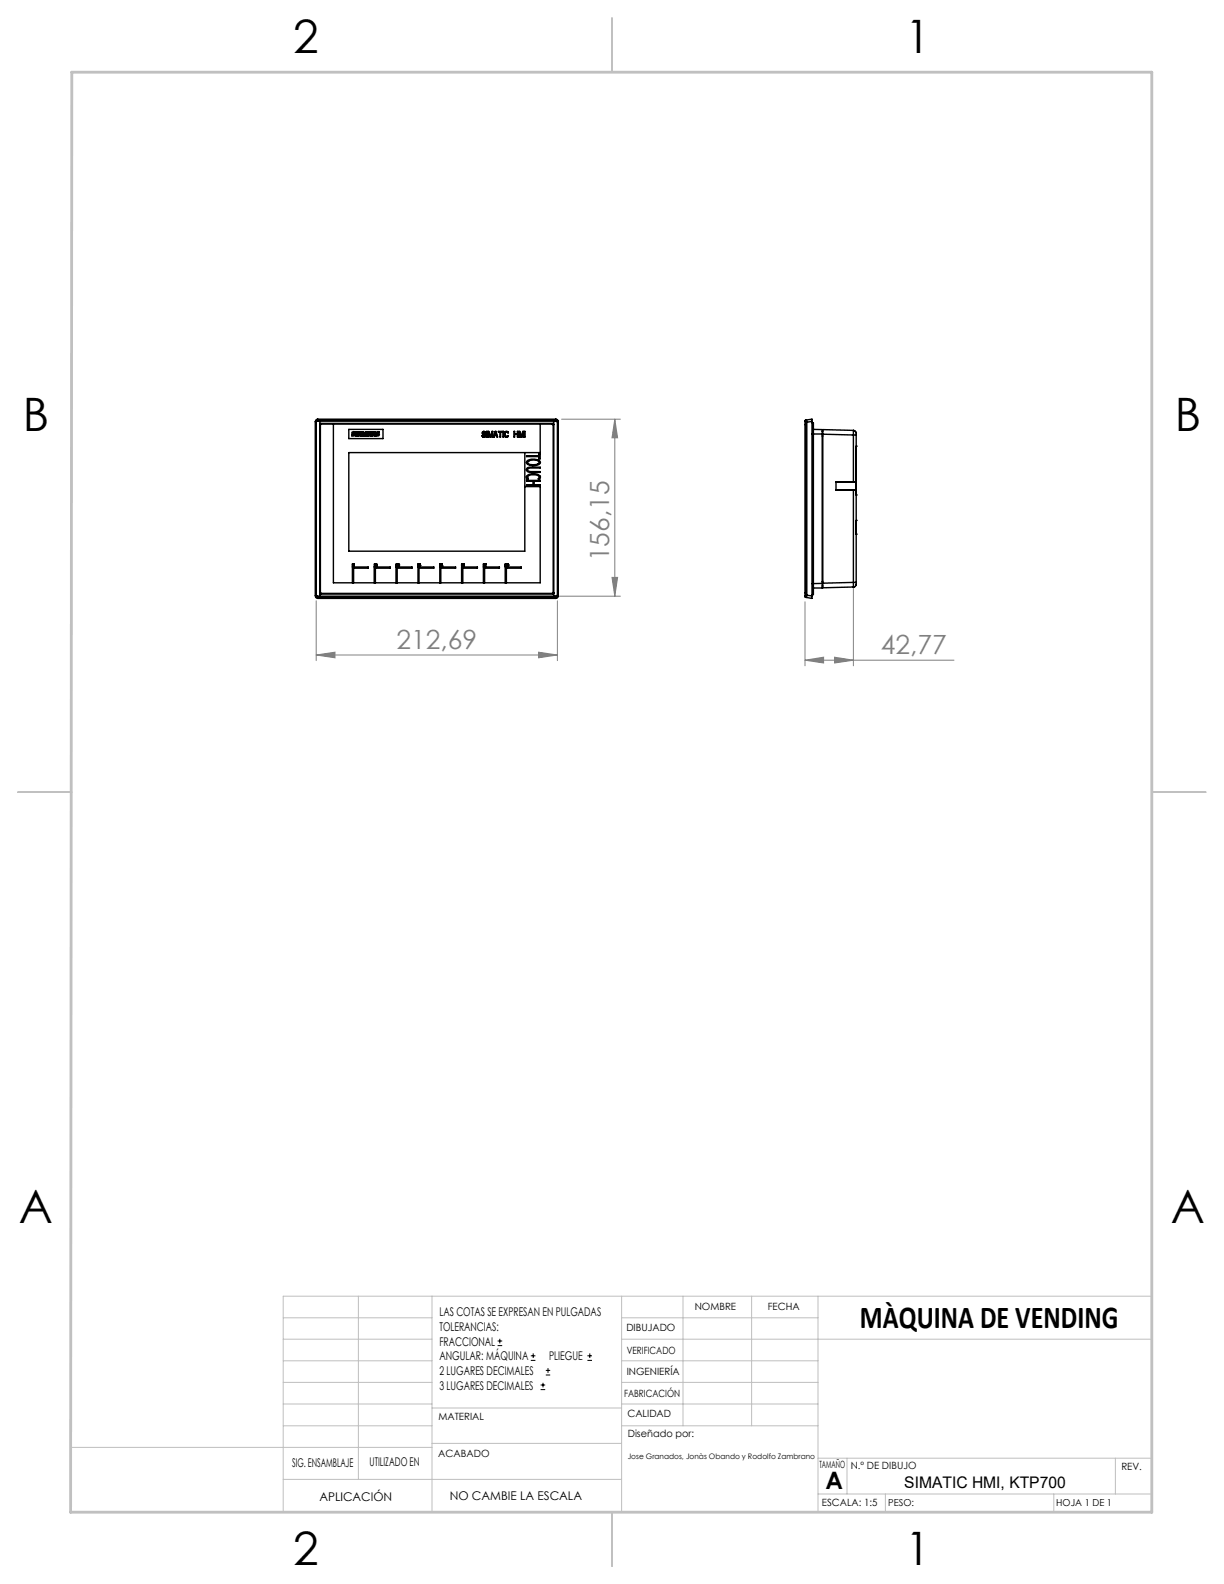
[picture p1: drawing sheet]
<svg xmlns="http://www.w3.org/2000/svg" width="216mm" height="279mm" viewBox="0 0 216 279" stroke-linecap="round" stroke-linejoin="round" font-family="sans-serif">
<g fill="none" stroke="#c0c0c0" stroke-width=".18">
<path d="M50 232.4h26.2M50 236.2h26.2M63.2 228.6v32.3M76.2 228.6v38.1M109.6 228.6v38.1M109.6 232.4h34.7M109.6 236.2h93.6M120.5 228.6v22.9M132.6 228.6v22.9M144.3 228.6v38.1M203.2 228.6h-153.2v38.1M12.5 255.3h63.7"/>
<path d="M50 243.8h26.2M50 251.5h26.2M50 240h26.2M50 247.7h26.2M76.2 254.6h33.4M76.2 248.4h33.4M109.6 243.8h34.7M109.6 251.5h34.7M109.6 240h34.7M109.6 247.7h34.7M144.3 257.2h58.9M149.4 257.2v6.3"/>
<path d="M196.7 257.2v6.3M50 260.9h59.6M144.3 263.5h58.9M156.2 263.5v3.2M185.9 263.5v3.2"/>
</g>
<path d="M108 3.2v9.5M3.1 139.7h9.6M203.2 139.7h9.5M108 266.7v9.6" fill="none" stroke="#c0c0c0" stroke-width=".25"/>
<path d="M12.7 12.7h190.5v254h-190.7z" fill="none" stroke="#c0c0c0" stroke-width=".5"/>
<g fill="none" stroke="#808080" stroke-width=".18">
<path d="M99.1 73.9h10.3M108.4 73.9v31.3M108.4 73.9l.5 3.3h-1zM55.8 115.5l3.3-.5v1zM55.8 106v10.5M55.8 115.5h42.5M95 115l3.3 .5-3.3 .5zM98.3 106v10.5M98.7 105.2h10.7M107.9 101.8h1l-.5 3.4zM142 116.5l3.3-.6v1zM142 106.2v11.2"/>
<path d="M142 116.5h26.3M147.2 115.9l3.3 .6-3.3 .4zM150.5 103.8v13.6"/>
</g>
<g fill="#808080">
<path d="M55.8 115.5l3.3-.5v1zM95 115l3.3 .5-3.3 .5zM142 116.5l3.3-.6v1zM147.2 115.9l3.3 .6-3.3 .4z"/>
<path d="M108.4 73.9l.5 3.3h-1zM107.9 101.8h1l-.5 3.4z"/>
</g>
<g fill="none" stroke="#000" stroke-width=".25">
<path d="M55.6 74.3v30.8M55.6 74.3l.1 .2M55.7 74.5h.1M55.8 74.5v30.5M56 74.3l-.2 .2M56 74.3h42.1M56.1 73.9l-.3 .1-.2 .3M56.1 73.9h41.9M56.1 73.9v.2M56.1 74.1l-.1 .2M56.1 74.1l-.3 .1-.1 .3M56.1 74.1h.3"/>
<path d="M56.4 74.1v31.3M56.4 74.9l.2-.2h40.9l.2 .2M56.4 74.1h41.3M56.6 74.9l40.9-.1 .1 29.8-.1 .1-40.9-.1zM58.8 74.8v28h36.5v-17h-2.7M61.5 75.7h6.1v1.7h-6.1zM62.1 76.2h.5v.1h-.3v.1a.32 .32 0 0 1 .3 .4l-.5 .1v-.2h.3l-.3-.2zM62.8 76.2h.2v.7h-.2zM63.1 76.2h.6v.1h-.3v.2h.2v.1h-.2v.2h.3v.1h-.6zM63.8 76.2h.3l.2 .4 .2-.4h.2v.7h-.2v-.5l-.2 .5h-.1l-.2-.5v.5h-.2zM64.9 76.2h.5v.1h-.3v.2h.3v.1h-.3v.2h.3v.1h-.5zM65.6 76.2h.2l.3 .4v-.4h.1v.7h-.2l-.3-.5v.5h-.1z"/>
<path d="M66.4 76.2h.5v.1h-.3l.2 .2a.22 .22 0 0 1 .1 .2 .22 .22 0 0 1-.2 .2h-.3v-.2h.3l-.3-.2zM85.2 76.2l.2-.1 .2 .2-.3-.1-.1 .2a.36 .36 0 0 1 .4 .2 .36 .36 0 0 1-.1 .5h-.3l-.2-.3a.32 .32 0 0 0 .3 .2 .32 .32 0 0 0 .3-.2l-.5-.3zM85.8 76.1h.1v1h-.1zM86.1 76.1h.1l.3 .9 .3-.9h.1v1h-.1v-.8l-.2 .8h-.2l-.2-.8v.8h-.1zM87.3 76.1h.2l.3 1-.2-.3h-.4l-.1 .3zM87.4 76.2l.2 .6h-.3zM87.9 76.1h.7v.1h-.3v.9h-.1v-.9h-.3zM88.7 76.1h.1v1h-.1zM89 76.2l.4-.1 .3 .2-.5-.1-.1 .6a.35 .35 0 0 0 .6 0l-.2 .3-.4-.1-.1-.2zM90.7 76.1h.1v.4h.5v-.4h.1v1h-.1v-.5h-.5v.5h-.1zM91.5 76.1h.2l.2 .9 .3-.9h.2v1h-.1v-.8l-.3 .8h-.1l-.3-.8v.8h-.1zM92.5 76.1h.1v1h-.1z"/>
<path d="M95.3 74.8v5h-33.8v17.4h31.1v-17.4M97.7 74.1v31.3M98 74.1l.1 .2M98 74.1l.3 .1 .1 .3M98 74.1h-.3M98 73.9l.3 .1 .2 .3M98 73.9v.2M98.1 74.3l.2 .2M98.3 74.5h.1M98.3 74.5v30.5M98.4 74.5v30.5M98.5 74.3l-.1 .2"/>
<path d="M98.5 74.3v30.8M142 74.3h.1M142 74.3v30.9M142 74.3l.2 .2M142.2 74.5h.1M142.2 74.5v30.5M142.2 74.1l-.2 .2M142.2 74.1l.1 .4M142.2 74.1l1-.2v.4M142.3 74.5v30.5M143.2 74.6h.3v28.3M143.2 74.3l-.9 .2"/>
<path d="M143.2 74.3v30.8M143.2 76.6h1.8M143.5 75.7l1.5 .1v.8M145 76.1h.1M145 76.9h.1M145 76.6v26.3M145.1 76.6v26.3M145.1 76.6l5.4 .1M150.5 76a.63 .63 0 0 1 .5 .7M150.5 75.9v.8M150.5 75.9l-5.4-.1v.8M150.5 76.7h.5"/>
<path d="M150.5 76.7v8.3h.5M150.5 75.9l.3 .1M151 78.7h.1M151 76.7v26M62.2 99.9h.1M62.2 99.5h.2h-.2v.4M62.2 99.6h.1l-.1 .1M62.4 99.6h.1M62.4 99.5l.1 .4zM66 99.9h.1M66.1 99.6l.1-.1h-.2v.4M66.1 99.7h.1h-.1"/>
<path d="M66.3 99.6h.1M66.3 99.6l.1-.1v.2M66.4 99.6h.1M66.4 99.5h.1M66.4 99.5v.2M66.4 99.7l-.1 .2h.2h-.2zM69.9 99.5h.2h-.2l.2 .1-.2 .3zM70.1 99.8h.2M70.1 99.8h.1M70.1 99.6h.1M70.1 99.8l.1 .1M70.2 99.5h.1"/>
<path d="M70.2 99.9h.1M70.2 99.7h.1M70.2 99.8h.1M70.2 99.5l-.1 .1M70.3 99.6h.1M70.3 99.7h.1M70.3 99.6l-.1 .1M70.3 99.7v.1M70.3 99.8l-.1 .1M70.3 99.8h-.1M70.3 99.8h.1M70.3 99.6l-.1-.1-.1 .1"/>
<path d="M70.3 99.6v.1M73.7 99.5h.2h-.1l.1 .1-.1 .3zM74 99.7l.2 .1zM74 99.7l.1-.2v.2M74.1 99.8v.1v-.1M74.1 99.6v.1M77.8 99.5h-.2l.2 .2h-.2v.2v-.4h.4h-.1v.2l-.1-.2M77.9 99.7l.1 .1M77.9 99.6l.1 .1v.1l-.1 .1-.1-.1h.2M78 99.8h.1M81.4 99.5h.2h-.1l.1 .1-.1 .3zM81.7 99.6h.1"/>
<path d="M81.7 99.7h.1M81.7 99.8h.1M81.7 99.6v.2M81.7 99.5h.1M81.7 99.9h.1M81.7 99.5l.1 .1-.1-.1M81.7 99.6l.1 .1-.1 .2M81.7 99.5v.4M81.7 99.6v.1M81.8 99.8h-.1M85.3 99.9v-.4h.4l-.1 .4M85.3 99.9h.1"/>
<path d="M85.3 99.5h.4l-.1 .4M85.3 99.6h.1l-.1 .1M85.5 99.5h.1M85.6 99.9h.1M89.1 99.5h.2h-.2l.2 .1-.2 .3zM89.4 99.6h.1M89.4 99.8h.1M89.4 99.6l.1 .1M89.4 99.7h.1M89.4 99.9h.1M89.5 99.5h.1M89.5 99.7h.1"/>
<path d="M89.5 99.8h.1M89.5 99.5l-.1 .1M89.5 99.7h-.1v.2M89.5 99.5v.1M89.5 99.6h.1M89.5 99.5h-.1v.3h.1M89.5 99.8l-.1 .1M89.5 99.7l.1 .1M89.6 99.6h.1M89.6 99.8h.1M89.6 99.6l-.1 .1M89.6 99.8h-.1"/>
<path d="M92.9 82.7l.5-.3h1.9v.2h-1.5a.49 .49 0 0 0-.7 .4l.5 .2h1.7v.1h-1.7a.57 .57 0 0 1-.7-.6zM92.9 84.7h2.4v.2h-1.1v.6h1.1v.2h-2.4v-.2h1.1v-.6h-1.1zM92.9 80.4h2.1v-.4h.3v.9h-.3v-.4h-2.1zM92.9 83.9a1.93 1.93 0 0 1 2.4 .2l-.1 .4h-.3a.39 .39 0 0 0 .1-.5 .39 .39 0 0 0-.4-.2h-1.1a.38 .38 0 0 0-.4 .3 .38 .38 0 0 0 .1 .4h-.2zM93 81.3a2.04 2.04 0 0 1 2.2 .1 .62 .62 0 0 1-.7 .7h-1a.56 .56 0 0 1-.5-.8zM93.1 81.5a1.62 1.62 0 0 1 2 0v.2a1.6 1.6 0 0 1-2-.1zM151 94.2h.1M151 91.8h.1M151 87.3h.1M151 86.4h-.5v16.3M151 85v1.4M151 85h-3.5v1.4h3.5"/>
<path d="M55.6 105.1l.2 .4 .3 .1M55.7 105l.1 .3 .3 .1M55.7 105h.1M55.7 105l-.1 .1M55.8 105l.2 .2M56 105.2l.1 .2M56 105.2h42.1M56.1 105.6h41.9M56.1 105.4h41.9M56.1 105.4v.2M56.4 104.6l.2 .2h40.9l.2-.2M62.2 102.8v-2.8h2.7v.2h-2.5v2.6"/>
<path d="M66 102.8v-2.8h2.8v.2h-2.6v2.6M69.9 102.8v-2.8h2.8v.2h-2.6v2.6M73.7 102.8v-2.8h2.8v.2h-2.6v2.6M77.6 102.8v-2.8h2.8v.2h-2.6v2.6M81.4 102.8v-2.8h2.8v.2h-2.6v2.6M85.3 102.8v-2.8h2.8v.2h-2.6v2.6M89.1 102.8v-2.8h2.8v.2h-2.6v2.6M98 105.4v.2M98.1 105.2l-.1 .2M98.3 105l-.2 .2M98.3 105h.1M98.4 105l-.1 .3-.3 .1"/>
<path d="M98.4 105l.1 .1M98.5 105.1l-.2 .4-.3 .1M142 105.2l.1 .1M142 105.2h.1M142 105.2l.2 .2M142 105.3l.2 .1M142.2 105h.1M142.2 105l-.2 .2M142.3 105l-.1 .4M142.3 105l.9 .1M143.2 105.1v.5l-1-.2M143.2 102.9h.3"/>
<path d="M143.5 102.9v2h-.3M145 102.9v.8h-1.5M145 102.6h.1M145 103.4h.1M145 102.9h-1.5M145.1 102.9v.8l5.4-.2M150.5 103.5h.1M150.5 102.7h.5M150.5 102.7v.8M150.5 102.7l-5.4 .2M150.8 103.5h-.3M151 102.7v.2a.51 .51 0 0 1-.5 .6"/>
</g>
<g fill="none" stroke="#000" stroke-width=".18">
<path d="M87.8 237.3h.8M87.8 236.5h.8M88.2 236.1v.9M93.6 240h.8M93.6 239.1h.8M94.1 238.7v.8M103.6 240h.8M103.6 239.1h.8M104 238.7v.8M95.4 245.1h.8M95.4 244.3h.8M95.8 243.9v.8"/>
<path d="M96.3 242.5h.7M96.3 241.7h.7M96.7 241.3v.8"/>
</g>
<g font-size="8.1">
<text x="51.7" y="9.3">2</text>
<text x="159.7" y="9.3">1</text>
<text x="4" y="76">B</text>
<text x="207.2" y="76">B</text>
<text x="3.3" y="215.7">A</text>
<text x="206.5" y="215.7">A</text>
<text x="51.7" y="276">2</text>
<text x="159.7" y="276">1</text>
</g>
<text font-size="5.6" x="151.7" y="234.3">MÀQUINA DE VENDING</text>
<g font-size="4.7" fill="#808080">
<text x="107.4" y="99" transform="rotate(-90 107.4 99)">156,15</text>
<text x="69.9" y="114.5">212,69</text>
<text x="155.4" y="115.4">42,77</text>
</g>
<text font-size="4.2" x="145.6" y="262.7">A</text>
<text font-size="2.8" x="159.5" y="262.5">SIMATIC HMI, KTP700</text>
<g font-size="2.1">
<text x="77.5" y="232.2">LAS COTAS SE EXPRESAN EN PULGADAS</text>
<text x="77.5" y="234.7">TOLERANCIAS:</text>
<text x="77.5" y="237.3">FRACCIONAL</text>
<text x="77.5" y="239.9">ANGULAR: MÁQUINA</text>
<text x="96.9" y="239.9">PLIEGUE</text>
<text x="77.5" y="242.5">2 LUGARES DECIMALES</text>
<text x="77.5" y="245.1">3 LUGARES DECIMALES</text>
<text x="51.5" y="258.7">SIG. ENSAMBLAJE</text>
<text x="65.2" y="258.6">UTILIZADO EN</text>
<text x="56.3" y="264.8">APLICACIÓN</text>
<text x="79.3" y="264.6">NO CAMBIE LA ESCALA</text>
</g>
<g font-size="1.8">
<text x="122.5" y="231.1">NOMBRE</text>
<text x="135.4" y="231.1">FECHA</text>
<text x="110.5" y="234.8">DIBUJADO</text>
<text x="110.5" y="238.9">VERIFICADO</text>
<text x="110.6" y="242.5">INGENIERÍA</text>
<text x="77.3" y="250.5">MATERIAL</text>
<text x="110.1" y="246.4">FABRICACIÓN</text>
<text x="110.7" y="250">CALIDAD</text>
<text x="77.3" y="257">ACABADO</text>
<text x="110.7" y="253.5">Diseñado por:</text>
<text x="144.5" y="258.9">TAMAÑO</text>
<text x="150.1" y="259.1">N.º DE DIBUJO</text>
<text x="197.8" y="259.2">REV.</text>
<text x="145" y="265.7">ESCALA: 1:5</text>
</g>
<g font-size="1.7">
<text x="156.7" y="265.7">PESO:</text>
<text x="186.3" y="265.7">HOJA 1 DE 1</text>
</g>
<text font-size="1.3" x="110.7" y="257.4">Jose Granados, Jonàs Obando y Rodolfo Zambrano</text>
</svg>
